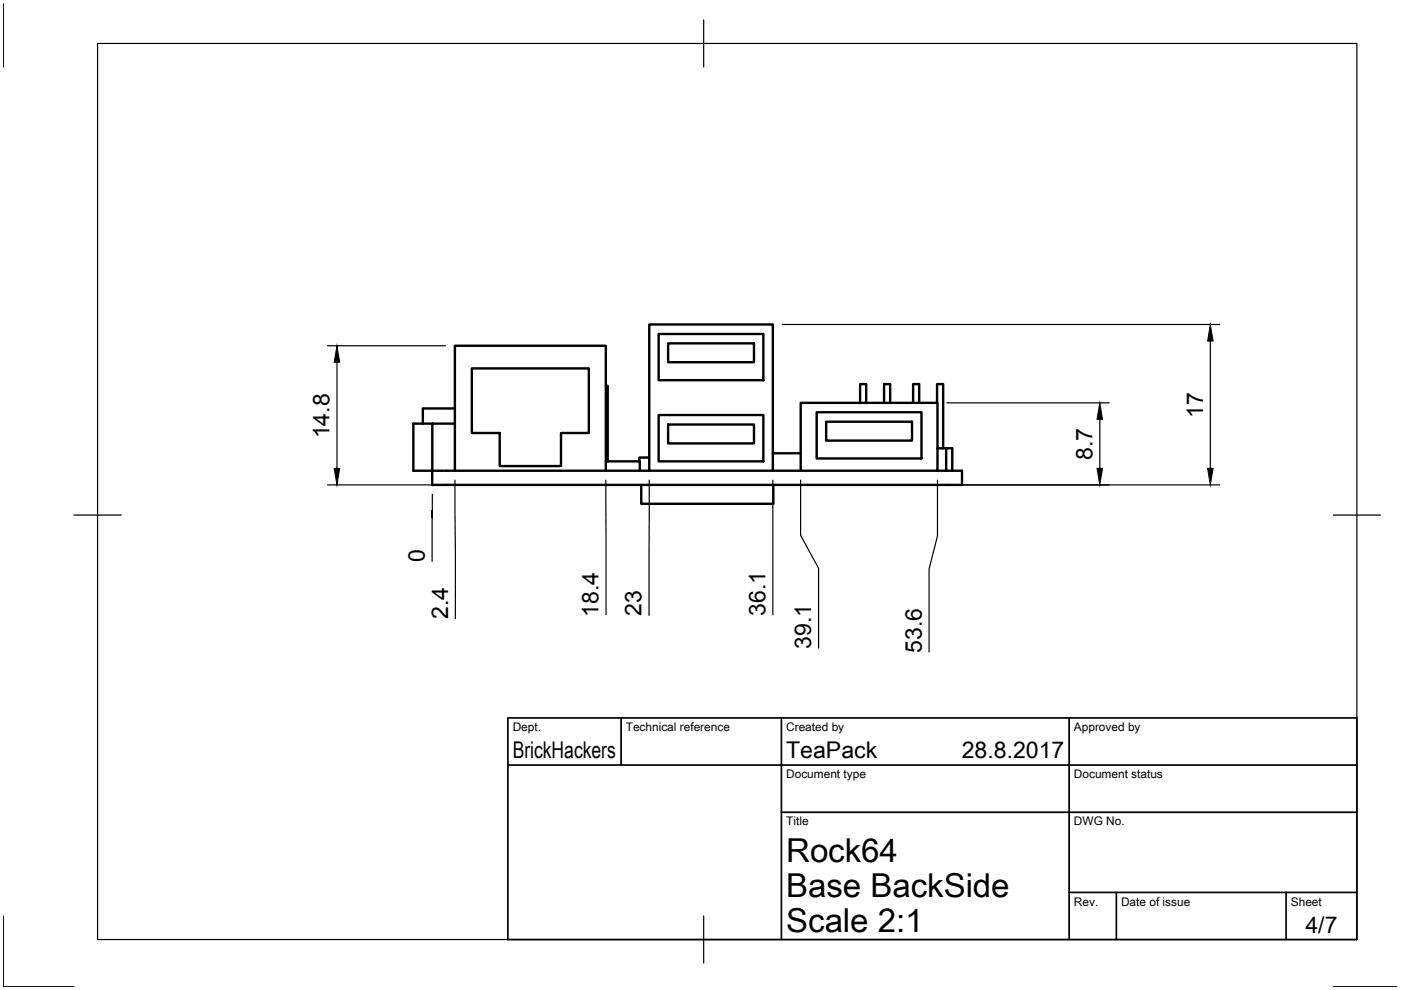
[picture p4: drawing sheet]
<svg xmlns="http://www.w3.org/2000/svg" width="297mm" height="210mm" viewBox="0 0 297 210" stroke-linecap="round" stroke-linejoin="round" font-family="sans-serif">
<!-- layer: Visible -->
<g fill="none" stroke="#000" stroke-width=".51">
<path d="M96.4 73.3h32v26.5h-32zM100 78.1h24.8v13.7h-5.9v7h-13v-7h-5.9zM137.7 68.8h26.2v31h-26.2zM139.6 70.8h22.2v9.8h-22.2zM141.7 72.8h18.2v4h-18.2zM91.7 89.8l-.1 13h112.4v-3h-5.2M96.4 86.6h-6.8v3.2M96.4 89.8h-8.8v10h8.8M128.4 97.8h7.2v2M128.4 81.8h.4v16M128.4 99.8h9.3M137.7 97h-2.1v.8"/>
<path d="M139.6 88h22.2v9.8h-22.2zM141.7 90h18.2v4h-18.2zM163.9 99.8h5.9M163.9 96.1h5.9M169.8 85.4h29v14.4h-29zM173.2 87.4h22.2v9.8h-22.2zM175.2 89.4h18.2v4h-18.2zM182.4 85.4v-4h1.2v4M187.4 85.4v-4h1.3v4M193.6 85.4v-4h1.3v4M198.7 85.4v-4h1.3v13.6M198.8 95h1.8"/>
<path d="M200.6 99.8v-4.8h1.3v4.8M136 102.8v4h28v-4"/>
</g>
<!-- layer: Border -->
<path d="M.7 .8v13.4M20.7 9.2h267v190h-267zM149.2 4.2v10M15.7 109.2h10M282.7 109.2h10M.7 194.2v15h15M149.2 194.2v10M282.7 209.2h13.4" fill="none" stroke="#000" stroke-width=".25"/>
<!-- layer: TitleBlock -->
<path d="M107.7 152.2h180v47h-180zM131.7 152.2v10M165.7 152.2v47M226.7 152.2v47M107.7 162.2h180M165.7 172.2h122M226.7 189.2h61M236.7 189.2v10M272.7 189.2v10" fill="none" stroke="#000" stroke-width=".36"/>
<!-- layer: Dimensions -->
<g fill="none" stroke="#000" stroke-width=".25">
<path d="M69.4 73.3h25.1M71.4 76.8v22.5M165.8 68.8h92.8M256.6 72.3v27M200.8 85.4h34.4M233.2 88.9v10.4M69.4 102.8h23.3M91.7 104.8l-.1 14.2M96.5 101.8v29.4M128.4 101.8l.1 28.5M137.7 101.8l-.1 28.7M163.9 101.8v28.6"/>
<path d="M169.7 101.8v11.7l3.9 7v16.9M198.8 101.8v11.8l-1.8 7v17.6M203 102.8h55.6"/>
</g>
<path d="M71.4 73.3l.6 3.5h-1.1zM256.6 68.8l.6 3.5h-1.2zM70.9 99.3h1.1l-.6 3.5zM233.2 85.4l.6 3.5h-1.2zM232.6 99.3h1.2l-.6 3.5zM256 99.3h1.2l-.6 3.5z" fill="#000" stroke="#000" stroke-width=".21"/>
<g font-size="7">
<text x="166.7" y="182.7">Rock64</text>
<text x="166.7" y="190.2">Base BackSide</text>
<text x="166.7" y="197.7">Scale 2:1</text>
</g>
<g font-size="4.9">
<text x="255.1" y="88.7" transform="rotate(-90 255.1 88.7)">17</text>
<text x="69.9" y="93" transform="rotate(-90 69.9 93)">14.8</text>
<text x="231.6" y="97.5" transform="rotate(-90 231.6 97.5)">8.7</text>
<text x="90.1" y="119.2" transform="rotate(-90 90.1 119.2)">0</text>
<text x="95" y="131.3" transform="rotate(-90 95 131.3)">2.4</text>
<text x="126.9" y="130.8" transform="rotate(-90 126.9 130.8)">18.4</text>
<text x="136" y="130.6" transform="rotate(-90 136 130.6)">23</text>
<text x="162.3" y="130.6" transform="rotate(-90 162.3 130.6)">36.1</text>
<text x="172" y="137.6" transform="rotate(-90 172 137.6)">39.1</text>
<text x="195.4" y="138.4" transform="rotate(-90 195.4 138.4)">53.6</text>
<text x="108.7" y="160.7">BrickHackers</text>
<text x="166.7" y="160.7">TeaPack</text>
<text x="203.9" y="160.7">28.8.2017</text>
<text x="276.8" y="197.8">4/7</text>
</g>
<g font-size="2.5">
<text x="108.7" y="155">Dept.</text>
<text x="132.7" y="155">Technical reference</text>
<text x="166.7" y="155">Created by</text>
<text x="227.7" y="155">Approved by</text>
<text x="166.7" y="165">Document type</text>
<text x="227.7" y="165">Document status</text>
<text x="166.7" y="175">Title</text>
<text x="227.7" y="175">DWG No.</text>
<text x="227.7" y="192">Rev.</text>
<text x="237.7" y="192">Date of issue</text>
<text x="273.7" y="192">Sheet</text>
</g>
</svg>
